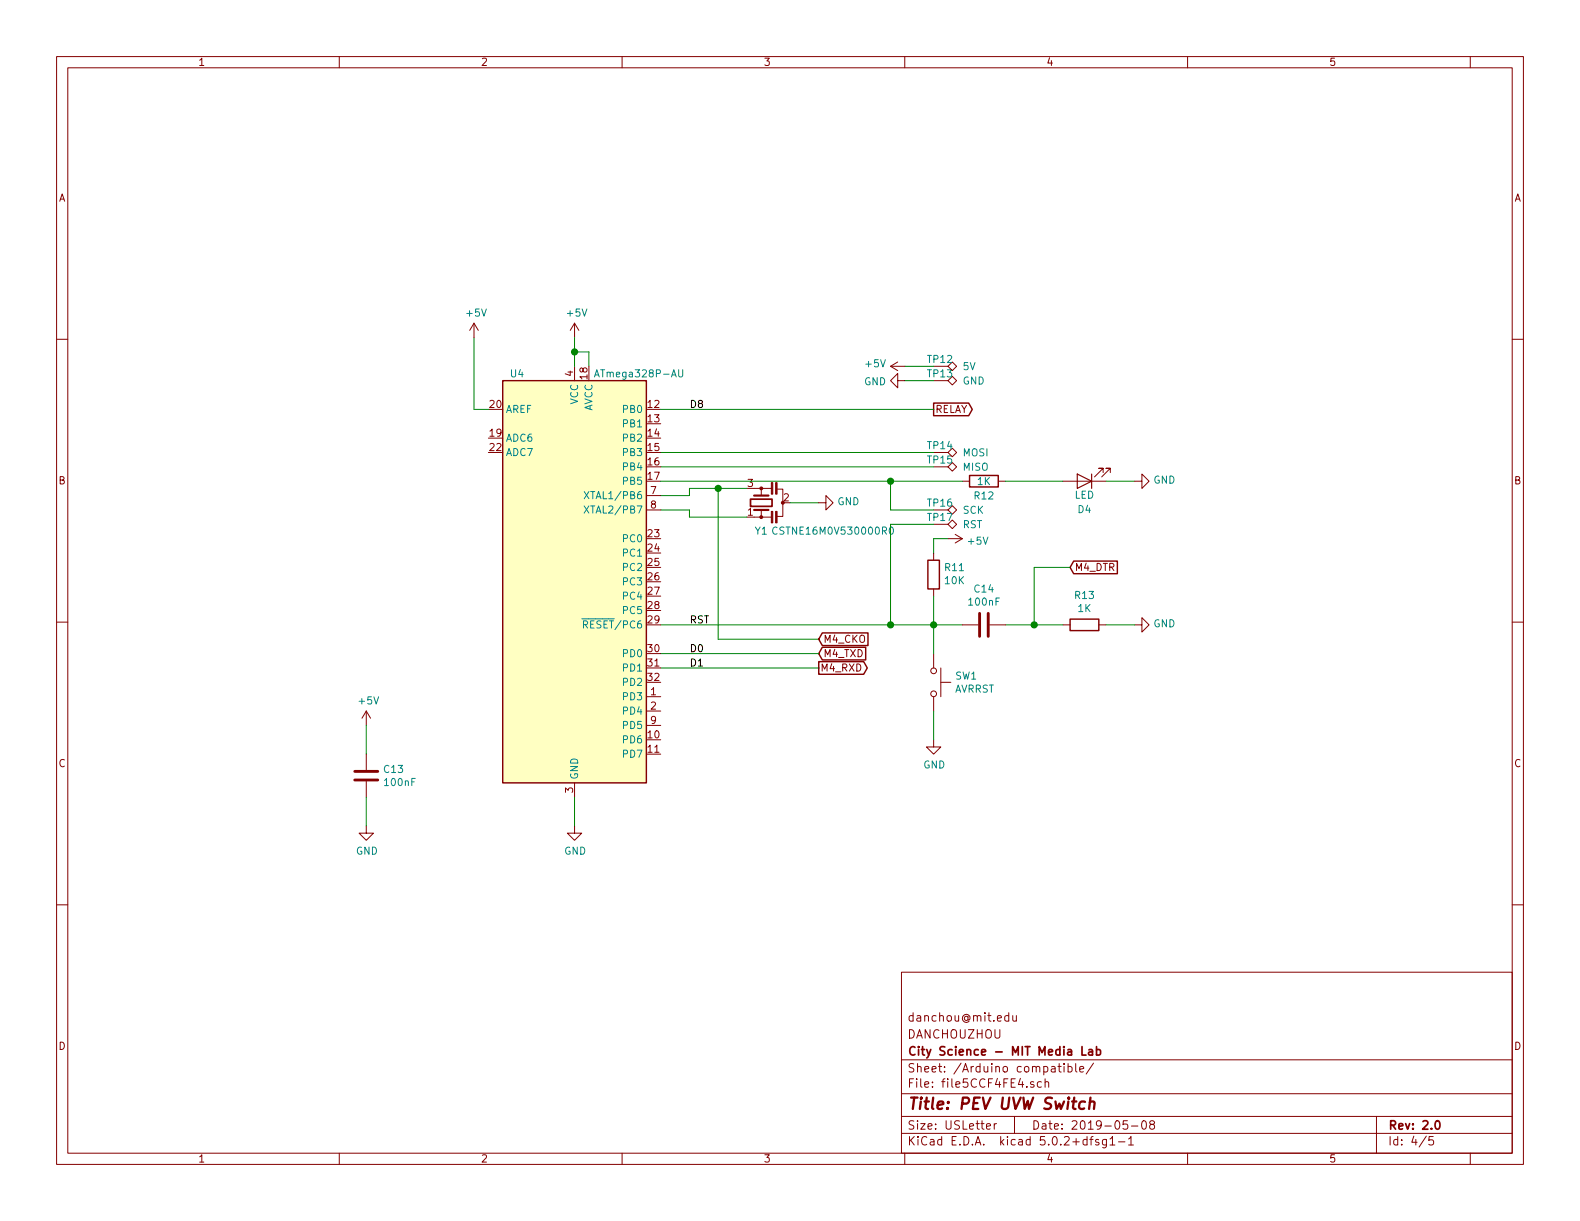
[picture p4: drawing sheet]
EESchema Schematic File Version 4
EELAYER 30 0
EELAYER END
$Descr USLetter 11000 8500
encoding utf-8
Sheet 4 5
Title "PEV UVW Switch"
Date "2019-05-08"
Rev "2.0"
Comp "City Science - MIT Media Lab"
Comment1 "DANCHOUZHOU"
Comment2 "danchou@mit.edu"
Comment3 ""
Comment4 ""
$EndDescr
$Comp
L pev_uvw_sw-rescue:ATmega328P-AU-MCU_Microchip_ATmega U4
U 1 1
P 4000 4050
F 0 "U4" H 3600 5500 50  0000 C CNN
F 1 "ATmega328P-AU" H 4450 5500 50  0000 C CNN
F 2 "Package_QFP:TQFP-32_7x7mm_P0.8mm" H 4000 4050 50  0001 C CIN
F 3 "http://ww1.microchip.com/downloads/en/DeviceDoc/ATmega328_P%20AVR%20MCU%20with%20picoPower%20Technology%20Data%20Sheet%2040001984A.pdf" H 4000 4050 50  0001 C CNN
	1    4000 4050
	1    0    0    -1  
$EndComp
$Comp
L pev_uvw_sw-rescue:Resonator_Small-Device Y1
U 1 1
P 5300 3500
F 0 "Y1" V 5100 3500 50  0000 C CNN
F 1 "CSTNE16M0V530000R0" V 5100 3000 50  0000 C CNN
F 2 "Crystal:Resonator_SMD_muRata_CSTxExxV-3Pin_3.0x1.1mm_HandSoldering" H 5275 3500 50  0001 C CNN
F 3 "~" H 5275 3500 50  0001 C CNN
	1    5300 3500
	0    -1   -1   0   
$EndComp
Wire Wire Line
	4600 3450 4800 3450
Wire Wire Line
	4800 3450 4800 3400
Wire Wire Line
	4800 3400 5000 3400
Wire Wire Line
	4600 3550 4800 3550
Wire Wire Line
	4800 3550 4800 3600
Wire Wire Line
	4800 3600 5200 3600
Wire Wire Line
	5500 3500 5700 3500
$Comp
L pev_uvw_sw-rescue:GND-power #PWR038
U 1 1
P 5700 3500
F 0 "#PWR038" H 5700 3250 50  0001 C CNN
F 1 "GND" V 5705 3372 50  0000 R CNN
F 2 "" H 5700 3500 50  0001 C CNN
F 3 "" H 5700 3500 50  0001 C CNN
	1    5700 3500
	0    -1   -1   0   
$EndComp
$Comp
L pev_uvw_sw-rescue:R-Device R11
U 1 1
P 6500 4000
F 0 "R11" H 6430 3954 50  0000 R CNN
F 1 "10K" H 6430 4045 50  0000 R CNN
F 2 "Resistor_SMD:R_0603_1608Metric_Pad1.05x0.95mm_HandSolder" V 6430 4000 50  0001 C CNN
F 3 "~" H 6500 4000 50  0001 C CNN
	1    6500 4000
	-1   0    0    1   
$EndComp
Wire Wire Line
	6500 4150 6500 4350
Connection ~ 6500 4350
Wire Wire Line
	6500 3850 6500 3750
Wire Wire Line
	6500 3750 6600 3750
$Comp
L pev_uvw_sw-rescue:+5V-power #PWR042
U 1 1
P 6600 3750
F 0 "#PWR042" H 6600 3600 50  0001 C CNN
F 1 "+5V" V 6615 3878 50  0000 L CNN
F 2 "" H 6600 3750 50  0001 C CNN
F 3 "" H 6600 3750 50  0001 C CNN
	1    6600 3750
	0    1    1    0   
$EndComp
Text Label 4800 4550 0    50   ~ 0
D0
Text Label 4800 4650 0    50   ~ 0
D1
Text GLabel 5700 4550 2    50   Input ~ 0
M4_TXD
Text GLabel 5700 4650 2    50   Output ~ 0
M4_RXD
Text Label 4800 2850 0    50   ~ 0
D8
Text GLabel 6500 2850 2    50   Output ~ 0
RELAY
Wire Wire Line
	4000 2550 4000 2450
Wire Wire Line
	3400 2850 3300 2850
Wire Wire Line
	3300 2850 3300 2350
$Comp
L pev_uvw_sw-rescue:+5V-power #PWR035
U 1 1
P 3300 2350
F 0 "#PWR035" H 3300 2200 50  0001 C CNN
F 1 "+5V" H 3315 2523 50  0000 C CNN
F 2 "" H 3300 2350 50  0001 C CNN
F 3 "" H 3300 2350 50  0001 C CNN
	1    3300 2350
	1    0    0    -1  
$EndComp
$Comp
L pev_uvw_sw-rescue:+5V-power #PWR036
U 1 1
P 4000 2350
F 0 "#PWR036" H 4000 2200 50  0001 C CNN
F 1 "+5V" H 4015 2523 50  0000 C CNN
F 2 "" H 4000 2350 50  0001 C CNN
F 3 "" H 4000 2350 50  0001 C CNN
	1    4000 2350
	1    0    0    -1  
$EndComp
Wire Wire Line
	4100 2550 4100 2450
Wire Wire Line
	4100 2450 4000 2450
Connection ~ 4000 2450
Wire Wire Line
	4000 2450 4000 2350
$Comp
L pev_uvw_sw-rescue:GND-power #PWR037
U 1 1
P 4000 5750
F 0 "#PWR037" H 4000 5500 50  0001 C CNN
F 1 "GND" H 4005 5577 50  0000 C CNN
F 2 "" H 4000 5750 50  0001 C CNN
F 3 "" H 4000 5750 50  0001 C CNN
	1    4000 5750
	1    0    0    -1  
$EndComp
Wire Wire Line
	4000 5750 4000 5550
$Comp
L pev_uvw_sw-rescue:C-Device C13
U 1 1
P 2550 5400
F 0 "C13" H 2665 5446 50  0000 L CNN
F 1 "100nF" H 2665 5355 50  0000 L CNN
F 2 "Capacitor_SMD:C_0603_1608Metric_Pad1.05x0.95mm_HandSolder" H 2588 5250 50  0001 C CNN
F 3 "~" H 2550 5400 50  0001 C CNN
	1    2550 5400
	1    0    0    -1  
$EndComp
$Comp
L pev_uvw_sw-rescue:GND-power #PWR034
U 1 1
P 2550 5750
F 0 "#PWR034" H 2550 5500 50  0001 C CNN
F 1 "GND" H 2555 5577 50  0000 C CNN
F 2 "" H 2550 5750 50  0001 C CNN
F 3 "" H 2550 5750 50  0001 C CNN
	1    2550 5750
	1    0    0    -1  
$EndComp
$Comp
L pev_uvw_sw-rescue:+5V-power #PWR033
U 1 1
P 2550 5050
F 0 "#PWR033" H 2550 4900 50  0001 C CNN
F 1 "+5V" H 2565 5223 50  0000 C CNN
F 2 "" H 2550 5050 50  0001 C CNN
F 3 "" H 2550 5050 50  0001 C CNN
	1    2550 5050
	1    0    0    -1  
$EndComp
Wire Wire Line
	2550 5050 2550 5250
Wire Wire Line
	2550 5550 2550 5750
Text GLabel 7450 3950 2    50   Input ~ 0
M4_DTR
Wire Wire Line
	7200 4350 7400 4350
Connection ~ 7200 4350
Wire Wire Line
	7200 3950 7450 3950
Wire Wire Line
	7200 4350 7200 3950
$Comp
L pev_uvw_sw-rescue:GND-power #PWR044
U 1 1
P 7900 4350
F 0 "#PWR044" H 7900 4100 50  0001 C CNN
F 1 "GND" V 7905 4222 50  0000 R CNN
F 2 "" H 7900 4350 50  0001 C CNN
F 3 "" H 7900 4350 50  0001 C CNN
	1    7900 4350
	0    -1   -1   0   
$EndComp
Wire Wire Line
	7700 4350 7900 4350
$Comp
L pev_uvw_sw-rescue:R-Device R13
U 1 1
P 7550 4350
F 0 "R13" V 7343 4350 50  0000 C CNN
F 1 "1K" V 7434 4350 50  0000 C CNN
F 2 "Resistor_SMD:R_0603_1608Metric_Pad1.05x0.95mm_HandSolder" V 7480 4350 50  0001 C CNN
F 3 "~" H 7550 4350 50  0001 C CNN
	1    7550 4350
	0    1    1    0   
$EndComp
Wire Wire Line
	7000 4350 7200 4350
Wire Wire Line
	6500 4350 6700 4350
$Comp
L pev_uvw_sw-rescue:C-Device C14
U 1 1
P 6850 4350
F 0 "C14" V 6598 4350 50  0000 C CNN
F 1 "100nF" V 6689 4350 50  0000 C CNN
F 2 "Capacitor_SMD:C_0603_1608Metric_Pad1.05x0.95mm_HandSolder" H 6888 4200 50  0001 C CNN
F 3 "~" H 6850 4350 50  0001 C CNN
	1    6850 4350
	0    1    1    0   
$EndComp
Text Label 4800 4350 0    50   ~ 0
RST
$Comp
L pev_uvw_sw-rescue:SW_Push-Switch SW1
U 1 1
P 6500 4750
F 0 "SW1" V 6454 4898 50  0000 L CNN
F 1 "AVRRST" V 6545 4898 50  0000 L CNN
F 2 "Button_Switch_THT:SW_PUSH_6mm_H4.3mm" H 6500 4950 50  0001 C CNN
F 3 "~" H 6500 4950 50  0001 C CNN
	1    6500 4750
	0    1    1    0   
$EndComp
$Comp
L pev_uvw_sw-rescue:GND-power #PWR041
U 1 1
P 6500 5150
F 0 "#PWR041" H 6500 4900 50  0001 C CNN
F 1 "GND" H 6505 4977 50  0000 C CNN
F 2 "" H 6500 5150 50  0001 C CNN
F 3 "" H 6500 5150 50  0001 C CNN
	1    6500 5150
	1    0    0    -1  
$EndComp
Wire Wire Line
	6500 4950 6500 5150
Wire Wire Line
	4600 2850 6500 2850
Wire Wire Line
	4600 4350 6200 4350
Wire Wire Line
	6500 4350 6500 4550
$Comp
L pev_uvw_sw-rescue:LED-Device D4
U 1 1
P 7550 3350
F 0 "D4" H 7550 3550 50  0000 C CNN
F 1 "LED" H 7550 3450 50  0000 C CNN
F 2 "LED_SMD:LED_0805_2012Metric_Pad1.15x1.40mm_HandSolder" H 7550 3350 50  0001 C CNN
F 3 "~" H 7550 3350 50  0001 C CNN
	1    7550 3350
	-1   0    0    1   
$EndComp
$Comp
L pev_uvw_sw-rescue:R-Device R12
U 1 1
P 6850 3350
F 0 "R12" V 6950 3350 50  0000 C CNN
F 1 "1K" V 6850 3350 50  0000 C CNN
F 2 "Resistor_SMD:R_0603_1608Metric_Pad1.05x0.95mm_HandSolder" V 6780 3350 50  0001 C CNN
F 3 "~" H 6850 3350 50  0001 C CNN
	1    6850 3350
	0    1    1    0   
$EndComp
Wire Wire Line
	7000 3350 7400 3350
Wire Wire Line
	7700 3350 7900 3350
$Comp
L pev_uvw_sw-rescue:GND-power #PWR043
U 1 1
P 7900 3350
F 0 "#PWR043" H 7900 3100 50  0001 C CNN
F 1 "GND" V 7905 3222 50  0000 R CNN
F 2 "" H 7900 3350 50  0001 C CNN
F 3 "" H 7900 3350 50  0001 C CNN
	1    7900 3350
	0    -1   -1   0   
$EndComp
Wire Wire Line
	4600 4550 5700 4550
Wire Wire Line
	4600 4650 5700 4650
$Comp
L pev_uvw_sw-rescue:TestPoint_Alt-Connector TP16
U 1 1
P 6500 3550
F 0 "TP16" V 6450 3500 50  0000 L CNN
F 1 "SCK" V 6500 3750 50  0000 L CNN
F 2 "TestPoint:TestPoint_Pad_1.0x1.0mm" H 6700 3550 50  0001 C CNN
F 3 "~" H 6700 3550 50  0001 C CNN
	1    6500 3550
	0    1    1    0   
$EndComp
$Comp
L pev_uvw_sw-rescue:TestPoint_Alt-Connector TP15
U 1 1
P 6500 3250
F 0 "TP15" V 6450 3200 50  0000 L CNN
F 1 "MISO" V 6500 3450 50  0000 L CNN
F 2 "TestPoint:TestPoint_Pad_1.0x1.0mm" H 6700 3250 50  0001 C CNN
F 3 "~" H 6700 3250 50  0001 C CNN
	1    6500 3250
	0    1    1    0   
$EndComp
$Comp
L pev_uvw_sw-rescue:TestPoint_Alt-Connector TP14
U 1 1
P 6500 3150
F 0 "TP14" V 6450 3100 50  0000 L CNN
F 1 "MOSI" V 6500 3350 50  0000 L CNN
F 2 "TestPoint:TestPoint_Pad_1.0x1.0mm" H 6700 3150 50  0001 C CNN
F 3 "~" H 6700 3150 50  0001 C CNN
	1    6500 3150
	0    1    1    0   
$EndComp
$Comp
L pev_uvw_sw-rescue:TestPoint_Alt-Connector TP17
U 1 1
P 6500 3650
F 0 "TP17" V 6450 3600 50  0000 L CNN
F 1 "RST" V 6500 3850 50  0000 L CNN
F 2 "TestPoint:TestPoint_Pad_1.0x1.0mm" H 6700 3650 50  0001 C CNN
F 3 "~" H 6700 3650 50  0001 C CNN
	1    6500 3650
	0    1    1    0   
$EndComp
Wire Wire Line
	6500 3250 4600 3250
Wire Wire Line
	6500 3150 4600 3150
Wire Wire Line
	6500 3650 6200 3650
Wire Wire Line
	6200 3650 6200 4350
Connection ~ 6200 4350
Wire Wire Line
	6200 4350 6500 4350
Wire Wire Line
	4600 3350 6200 3350
Wire Wire Line
	6200 3550 6200 3350
Wire Wire Line
	6200 3550 6500 3550
Connection ~ 6200 3350
Wire Wire Line
	6200 3350 6700 3350
$Comp
L pev_uvw_sw-rescue:TestPoint_Alt-Connector TP13
U 1 1
P 6500 2650
F 0 "TP13" V 6450 2600 50  0000 L CNN
F 1 "GND" V 6500 2850 50  0000 L CNN
F 2 "TestPoint:TestPoint_Pad_1.0x1.0mm" H 6700 2650 50  0001 C CNN
F 3 "~" H 6700 2650 50  0001 C CNN
	1    6500 2650
	0    1    1    0   
$EndComp
$Comp
L pev_uvw_sw-rescue:TestPoint_Alt-Connector TP12
U 1 1
P 6500 2550
F 0 "TP12" V 6450 2500 50  0000 L CNN
F 1 "5V" V 6500 2750 50  0000 L CNN
F 2 "TestPoint:TestPoint_Pad_1.0x1.0mm" H 6700 2550 50  0001 C CNN
F 3 "~" H 6700 2550 50  0001 C CNN
	1    6500 2550
	0    1    1    0   
$EndComp
$Comp
L pev_uvw_sw-rescue:+5V-power #PWR039
U 1 1
P 6300 2550
F 0 "#PWR039" H 6300 2400 50  0001 C CNN
F 1 "+5V" V 6315 2678 50  0000 L CNN
F 2 "" H 6300 2550 50  0001 C CNN
F 3 "" H 6300 2550 50  0001 C CNN
	1    6300 2550
	0    -1   -1   0   
$EndComp
$Comp
L pev_uvw_sw-rescue:GND-power #PWR040
U 1 1
P 6300 2650
F 0 "#PWR040" H 6300 2400 50  0001 C CNN
F 1 "GND" V 6305 2522 50  0000 R CNN
F 2 "" H 6300 2650 50  0001 C CNN
F 3 "" H 6300 2650 50  0001 C CNN
	1    6300 2650
	0    1    1    0   
$EndComp
Wire Wire Line
	6300 2650 6500 2650
Wire Wire Line
	6300 2550 6500 2550
Wire Wire Line
	5000 3400 5000 4450
Wire Wire Line
	5000 4450 5700 4450
Connection ~ 5000 3400
Wire Wire Line
	5000 3400 5200 3400
Text GLabel 5700 4450 2    50   Input ~ 0
M4_CKO
$EndSCHEMATC
